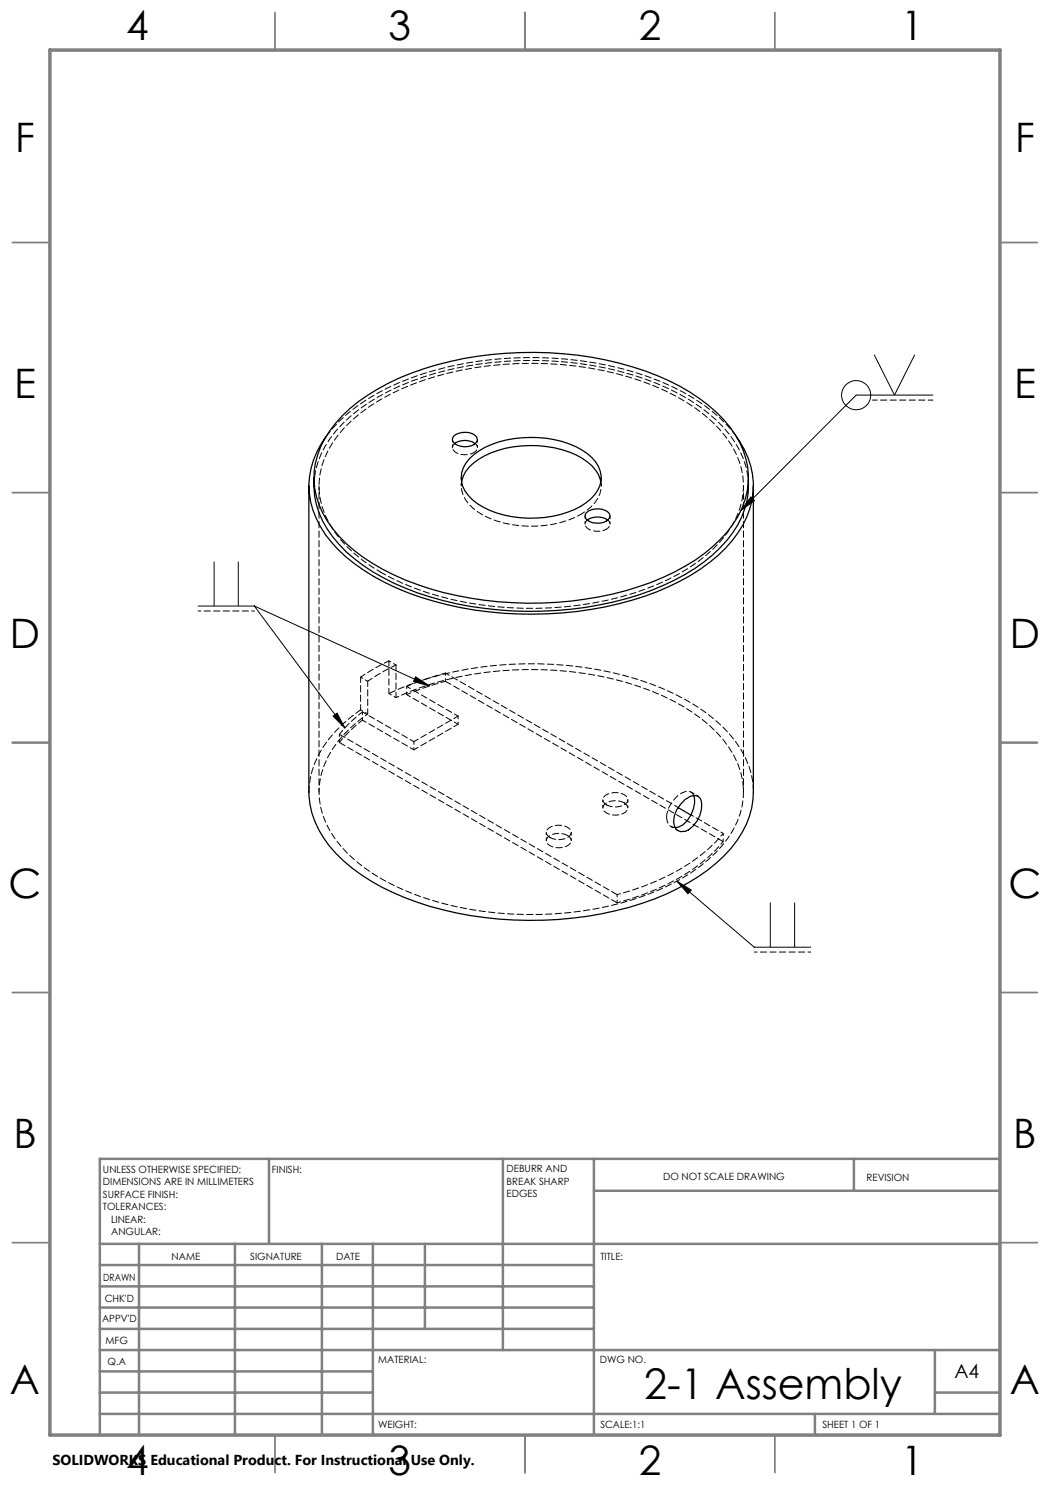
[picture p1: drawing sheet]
<svg xmlns="http://www.w3.org/2000/svg" width="210mm" height="297mm" viewBox="0 0 210 297" stroke-linecap="round" stroke-linejoin="round" font-family="sans-serif">
<g fill="none" stroke="#000" stroke-width=".2">
<path d="M174.8 70.9l4.1 8.1 4.1-8.1M186.6 79h-15.4l-23 23.1M150.2 99.4l.7 .7-2.7 2zM42.8 112.3v8.9M47.7 112.3v8.9M39.6 121.2h11.3M50.9 121.2l18.1 24.4M50.9 121.2l35 16M83.1 135.4l2.8 1.8-3.2-.9zM66.6 143.2l.8-.6 1.6 3zM135.4 176.2l2.9 1.8-.7 .7zM135.4 176.2l15.4 13.2h11.3"/>
<path d="M154.1 180.5v8.9M158.9 180.5v8.9"/>
<circle cx="171.2" cy="79" r="2.9"/>
</g>
<g fill="none" stroke="#808080" stroke-width=".35">
<path d="M55 2.5v7.5M105 2.5v7.5M155 2.5v7.5M2.5 48.5h7.5M200 48.5h7.5M2.5 98.5h7.5M200 98.5h7.5M2.5 148.5h7.5M200 148.5h7.5M2.5 198.5h7.5M200 198.5h7.5M2.5 248.5h7.5"/>
<path d="M200 248.5h7.5M55 287v7.5M105 287v7.5M155 287v7.5"/>
</g>
<g fill="none" stroke="#808080" stroke-width=".5">
<path d="M53.8 231.8v17M100.6 231.8v38.2M118.8 231.8v55.2M118.8 238.2h81.2M170.8 231.8v6.4M200 231.8h-180v55.2M20 248.8h180M20 257.3h98.8M20 253h98.8M27.8 248.8v38.2M47 248.8v38.2M64.4 248.8v38.2"/>
<path d="M74.6 248.8v38.2M85 248.8v17M20 265.8h98.8M20 261.5h98.8M20 278.5h54.6M20 274.3h54.6M20 270h180M187 278.5h13M187 270v12.8M20 282.8h180M163 282.8v4.2"/>
</g>
<path d="M10 10h190v277h-190z" fill="none" stroke="#808080" stroke-width=".7"/>
<path d="M186.6 80h-12.1M76.2 114.5a62.7 62.7 0 0 0 34 7.1 58.6 58.6 0 0 0 27.6-8 23.6 23.6 0 0 0 10.1-11.7 15.2 15.2 0 0 0-2.8-14.6 33.9 33.9 0 0 0-14.3-10.1 69.1 69.1 0 0 0-48.5-.3 34.8 34.8 0 0 0-14.6 10 15.5 15.5 0 0 0 .3 20.9 29.9 29.9 0 0 0 8.2 6.7M89.1 134.6l-4 1.2-3.8 1.5M89.1 136.3l-4 1.2-3.8 1.4M72.5 142.4a27.3 27.3 0 0 0-4.6 4.5M72.5 144a27.3 27.3 0 0 0-4.6 4.5M82.8 148.3l8.8-5.1M91.6 144.9l-8.8 5.1" fill="none" stroke="#000" stroke-width=".2" stroke-dasharray="1.3 .6" stroke-dashoffset=".3"/>
<path d="M50.9 122.2h-11.3M73.5 142.8a21.9 21.9 0 0 0-9.2 12 15.6 15.6 0 0 0 3.9 14.5 36.5 36.5 0 0 0 15.2 9.8 69 69 0 0 0 48.5-1.2 32.1 32.1 0 0 0 13.8-10.4 15.3 15.3 0 0 0-.9-19.4 35 35 0 0 0-14.7-10 69.1 69.1 0 0 0-48.6 .4l-2.3 1M144.6 166.7l-6.4-3.7M162.1 190.4h-11.2" fill="none" stroke="#000" stroke-width=".2" stroke-dasharray="1.3 .6" stroke-dashoffset=".7"/>
<path d="M150.2 99.4l.7 .7-2.7 2zM135.4 176.2l2.9 1.8-.7 .7zM66.6 143.2l.8-.6 1.6 3zM83.1 135.4l2.8 1.8-3.2-.9z" fill="#000"/>
<g fill="none" stroke="#000" stroke-width=".25">
<path d="M61.8 97.2v61.2a18.7 18.7 0 0 0 6.9 13.8 48.4 48.4 0 0 0 22.6 10.4 73.2 73.2 0 0 0 39.5-2.8 38.2 38.2 0 0 0 15.4-10.1 17.5 17.5 0 0 0 4.5-11.3v-61.2M62.8 95.6a17.1 17.1 0 0 0 5 13.3 38.3 38.3 0 0 0 15.7 9.7 71.4 71.4 0 0 0 46.7-.5 35.2 35.2 0 0 0 16.3-11.5 16.9 16.9 0 0 0 3.2-11M65.2 87.4a15.9 15.9 0 0 0-.1 19.5 34.3 34.3 0 0 0 14.1 10.7 72.2 72.2 0 0 0 52.3 .7 36.7 36.7 0 0 0 15-10.2 16.1 16.1 0 0 0 .8-20.7M68.5 83.1a42.1 42.1 0 0 1 18.8-10.1 71.2 71.2 0 0 1 44.1 2.1 35.1 35.1 0 0 1 14.5 10.3 15.6 15.6 0 0 1 .6 19.5 32.4 32.4 0 0 1-13.9 10.6 69.9 69.9 0 0 1-41.3 3.6 49 49 0 0 1-20.5-9 19.7 19.7 0 0 1-8-14.1 17.4 17.4 0 0 1 5.7-12.9zM90.8 87.2a3.5 3.5 0 0 1 4.5 .2 1.08 1.08 0 0 1-.5 1.5 3.6 3.6 0 0 1-4.2-.5l-.1-.8zM90.9 88.7a3.6 3.6 0 0 1 4.1 0M92.3 96.4a6.7 6.7 0 0 1 3.5-4.6 21.6 21.6 0 0 1 20.6-.2 7.2 7.2 0 0 1 3.8 4.8M93.9 91.8a17 17 0 0 1 12.1-4.3 17.9 17.9 0 0 1 12.4 4 5.3 5.3 0 0 1-.2 8.3 18.1 18.1 0 0 1-12.6 3.8 17.9 17.9 0 0 1-11.1-3.6 5.4 5.4 0 0 1-.6-8.2zM117.3 102.5a3.5 3.5 0 0 1 4.5 .2 1.29 1.29 0 0 1-1.1 1.8 3.4 3.4 0 0 1-3.5-.8l-.1-.8zM117.4 104a3.7 3.7 0 0 1 4.2 0M137 159.9l1-.6 .9-.2 .7 .1 .5 .6a5.6 5.6 0 0 1-3 6.5 1.75 1.75 0 0 1-2.4-2 6 6 0 0 1 2.3-4.4zM138.7 159.1a5.6 5.6 0 0 1-3.1 6.3l-.6 .1"/>
<path d="M135.6 161.5l2.6 1.5"/>
</g>
<g fill="none" stroke="#000" stroke-width=".2" stroke-dasharray="1.3 .6" stroke-dashoffset=".8">
<path d="M90.5 87.9v1.6M92.3 95.5v1.7M95.5 89.5v-1.6M120.3 97.2v-1.7M117 103.2v1.6M122 104.8v-1.6M72.1 135.4l1.4 .9M77.8 132.2l1.4 .8M79.2 139.5l-1.4-.8M81.3 137.3v1.6M89.1 134.6v1.7M67.9 146.9v1.6"/>
<path d="M72.1 142l1.4 .8M72.5 144v-1.6M82.8 150v-1.7M91.6 144.9v-1.7M120.6 160v1.6M109.3 166.5v1.6M114.3 168.1v-1.6M123.4 178.9v1.7M125.6 161.6v-1.6M134.2 165.3l1.4 .8M144.6 166.7v1.6"/>
</g>
<path d="M123.4 178.9a44.9 44.9 0 0 0 18.3-9.1l2.9-3.1M123.4 180.6a44.9 44.9 0 0 0 18.3-9.2l2.9-3.1" fill="none" stroke="#000" stroke-width=".2" stroke-dasharray="1.3 .6" stroke-dashoffset=".6"/>
<path d="M116.2 102.9a7 7 0 0 0 4-6.1v-.4M81.3 138.9l10.3 6M72.5 142.4l10.3 5.9M82.8 150l-10.3-6M91.6 143.2l-10.3-5.9M135.7 161.5l-46.6-26.9" fill="none" stroke="#000" stroke-width=".2" stroke-dasharray="1.3 .6" stroke-dashoffset=".4"/>
<path d="M67.9 146.9l55.5 32M67.9 148.5l55.5 32.1M144.6 168.3l-55.5-32" fill="none" stroke="#000" stroke-width=".2" stroke-dasharray="1.3 .6"/>
<path d="M149.7 97.2a17.2 17.2 0 0 0-5-11.7 39.9 39.9 0 0 0-18.2-10.5 71.6 71.6 0 0 0-44.2 1.3 36.7 36.7 0 0 0-15.1 9.9 17.2 17.2 0 0 0-4.4 11M72.1 142a23.3 23.3 0 0 0-9.7 12.2l-.4 1.7-.2 2.5M138.7 159.1l-.1-.4-.6-.4a3.9 3.9 0 0 0-3.6 2l-.6 1.2-.4 1.2-.1 .8M110 167.5a1.13 1.13 0 0 1-.7-1.2 1.13 1.13 0 0 1 1-1 3.3 3.3 0 0 1 3.9 .9 1.22 1.22 0 0 1-.9 1.4 4 4 0 0 1-3.3-.1M113.5 167.1a1.13 1.13 0 0 1 .7 1.2 1.13 1.13 0 0 1-.9 1 3.3 3.3 0 0 1-4-.9 1.22 1.22 0 0 1 1-1.4 4 4 0 0 1 3.2 .1M121.3 161a1.13 1.13 0 0 1-.7-1.2 1.13 1.13 0 0 1 1-1 3.3 3.3 0 0 1 3.9 .8 1.22 1.22 0 0 1-.9 1.5 4 4 0 0 1-3.3-.1M124.8 160.6a1.13 1.13 0 0 1 .8 1.2 1.13 1.13 0 0 1-1 .9 3.3 3.3 0 0 1-4-.8 1.22 1.22 0 0 1 1-1.5 4 4 0 0 1 3.2 .2M133.3 163.5l.2 .9 .5 .8 .7 .3h.3" fill="none" stroke="#000" stroke-width=".2" stroke-dasharray="1.3 .6" stroke-dashoffset=".1"/>
<path d="M63.8 97.2v61.2M90.9 88.7a1.1 1.1 0 0 0-.4 1.2 1.1 1.1 0 0 0 1 .8 4 4 0 0 0 3.3-.2M92.3 96.4a5.6 5.6 0 0 0 2.2 5.2 18.4 18.4 0 0 0 12.8 3.6 19.8 19.8 0 0 0 8.9-2.3M94.8 90.5a1.05 1.05 0 0 0 .3-1.8M117.5 104a1.1 1.1 0 0 0-.4 1.2 1.1 1.1 0 0 0 .9 .8 4 4 0 0 0 3.3-.2M121.3 105.8a1.05 1.05 0 0 0 .3-1.8M148.7 158.4v-61.2" fill="none" stroke="#000" stroke-width=".2" stroke-dasharray="1.3 .6" stroke-dashoffset=".5"/>
<path d="M147.3 87.4a32.7 32.7 0 0 0-12.9-10.1 71 71 0 0 0-41.5-4.6 50.6 50.6 0 0 0-23.2 9.9 25.6 25.6 0 0 0-4.5 4.8M150.7 158.4a17.5 17.5 0 0 0-4.9-11.7 40.1 40.1 0 0 0-18.3-10.8 72.8 72.8 0 0 0-47.4 1.8l-2.3 1" fill="none" stroke="#000" stroke-width=".2" stroke-dasharray="1.3 .6" stroke-dashoffset="-.1"/>
<path d="M72.1 135.4l2.7-1.7 3-1.5M73.5 136.3v6.5M77.8 132.2v6.5M79.2 139.5v-6.5M79.2 133l-3 1.5-2.7 1.8M72.1 142v-6.6" fill="none" stroke="#000" stroke-width=".2" stroke-dasharray="1.3 .6" stroke-dashoffset=".2"/>
<path d="M139.7 159.2l-1.5-.8" fill="none" stroke="#000" stroke-width=".2" stroke-dasharray="1.3 .6" stroke-dashoffset=".9"/>
<text font-size="8.5" x="128.8" y="279.7">2-1 Assembly</text>
<g font-size="8.1">
<text x="25.2" y="8">4</text>
<text x="77.7" y="8">3</text>
<text x="127.7" y="8">2</text>
<text x="180.2" y="8">1</text>
<text x="3" y="30.4">F</text>
<text x="203" y="30.4">F</text>
<text x="2.8" y="79.6">E</text>
<text x="202.8" y="79.6">E</text>
<text x="2" y="129.6">D</text>
<text x="202" y="129.6">D</text>
<text x="1.7" y="179.6">C</text>
<text x="201.7" y="179.6">C</text>
<text x="2.7" y="229.6">B</text>
<text x="202.7" y="229.6">B</text>
<text x="2" y="278.9">A</text>
<text x="202" y="278.9">A</text>
<text x="25.2" y="295">4</text>
<text x="77.7" y="295">3</text>
<text x="127.7" y="295">2</text>
<text x="180.2" y="295">1</text>
</g>
<text font-size="3.9" x="190.9" y="275.5">A4</text>
<text font-size="2.9" x="10.5" y="292.9">SOLIDWORKS Educational Product. For Instructional Use Only.</text>
<g font-size="2">
<text x="20.6" y="234.6">UNLESS OTHERWISE SPECIFIED:</text>
<text x="20.6" y="237.1">DIMENSIONS ARE IN MILLIMETERS</text>
<text x="20.6" y="239.6">SURFACE FINISH:</text>
<text x="54.4" y="234.6">FINISH:</text>
<text x="101.3" y="234.5">DEBURR AND</text>
<text x="101.3" y="237">BREAK SHARP</text>
<text x="101.3" y="239.5">EDGES</text>
<text x="132.6" y="236">DO NOT SCALE DRAWING</text>
<text x="173.3" y="236.2">REVISION</text>
<text x="20.6" y="242.1">TOLERANCES:</text>
<text x="22.2" y="244.6">LINEAR:</text>
<text x="22.2" y="247.1">ANGULAR:</text>
<text x="34.3" y="252">NAME</text>
<text x="50" y="251.9">SIGNATURE</text>
<text x="67.2" y="251.9">DATE</text>
<text x="120.1" y="251.9">TITLE:</text>
<text x="20.6" y="256.1">DRAWN</text>
<text x="20.9" y="260.3">CHK'D</text>
<text x="20.4" y="264.4">APPV'D</text>
<text x="21.1" y="268.8">MFG</text>
<text x="21.5" y="273">Q.A</text>
<text x="75.6" y="272.5">MATERIAL:</text>
<text x="120" y="272.5">DWG NO.</text>
<text x="75.6" y="285.5">WEIGHT:</text>
<text x="120.1" y="285.6">SCALE:1:1</text>
<text x="164.5" y="285.6">SHEET 1 OF 1</text>
</g>
</svg>
